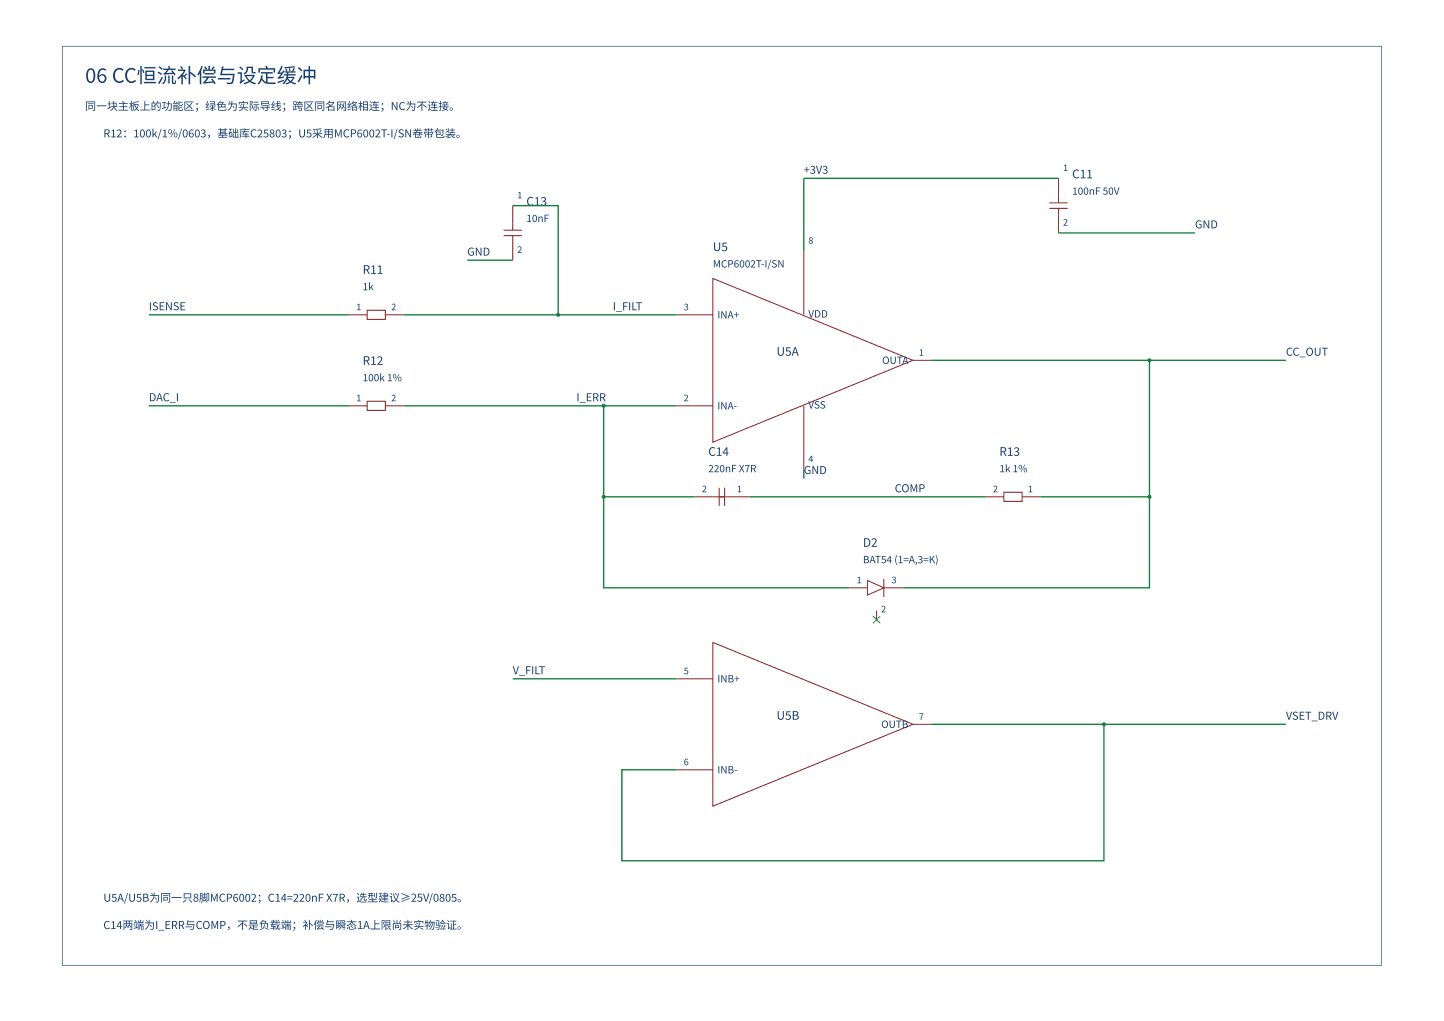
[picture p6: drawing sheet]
<svg xmlns="http://www.w3.org/2000/svg" width="420mm" height="297mm" viewBox="0 0 420 297" stroke-linecap="round" stroke-linejoin="round" font-family="sans-serif">
<path d="M18.2 13.5h383.8v267.3h-383.8z" fill="none" stroke="#6b879c" stroke-width=".29"/>
<g fill="none" stroke="#8b2323" stroke-width=".29">
<path d="M149.2 59.8v7.2M146.5 67h5.3M146.5 68.6h5.3M149.2 68.6v7.1M233.9 73.1v18.5M101.6 91.6h5.2M106.8 90.3h5.3v2.6h-5.3zM112.1 91.6h5.3M196.8 91.6h10.6M207.4 81l58.3 23.8-58.3 23.8zM196.8 118.1h10.6M233.9 118.1v18.5"/>
<path d="M265.7 104.8h5.3M196.8 197.5h10.6M207.4 186.9l58.3 23.8-58.3 23.8zM265.7 210.7h5.3M196.8 223.9h10.6"/>
</g>
<path d="M149.2 59.8h13.2v31.8M136 75.7h13.2M43.3 91.6h58.3M117.4 91.6h79.4" fill="none" stroke="#14803c" stroke-width=".4"/>
<circle cx="162.4" cy="91.6" r=".58" fill="#14803c"/>
<path d="M101.6 118.1h5.2M106.8 116.7h5.3v2.7h-5.3zM112.1 118.1h5.3M202.1 144.5h15.9M209.3 141.9v5.3M210.9 141.9v5.3M286.8 144.5h5.3M292.1 143.2h5.3v2.6h-5.3zM297.4 144.5h5.3" fill="none" stroke="#8b2323" stroke-width=".29"/>
<path d="M43.3 118.1h58.3M117.4 118.1h79.4M175.7 118.1v26.4h26.4M271 104.8h103.2M334.5 104.8v39.7h-31.8M218 144.5h68.8" fill="none" stroke="#14803c" stroke-width=".4"/>
<g fill="#14803c">
<circle cx="175.7" cy="118.1" r=".58"/>
<circle cx="334.5" cy="104.8" r=".58"/>
</g>
<path d="M247.1 171h5.3M252.4 168.9l4.8 2.1-4.8 2.1zM255.1 177.6v2.7M257.2 171h5.8M257.2 168.3v5.3" fill="none" stroke="#8b2323" stroke-width=".29"/>
<path d="M254 179.2l2.1 2.1M256.1 179.2l-2.1 2.1" fill="none" stroke="#3a3" stroke-width=".29"/>
<path d="M175.7 144.5v26.5h71.4M334.5 144.5v26.5h-71.5" fill="none" stroke="#14803c" stroke-width=".4"/>
<g fill="#14803c">
<circle cx="175.7" cy="144.5" r=".58"/>
<circle cx="334.5" cy="144.5" r=".58"/>
</g>
<path d="M308 51.9h-74.1v21.2M308 67.8h39.7M233.9 136.6v2.6M149.2 197.5h47.6M271 210.7h103.2M321.3 210.7v39.7h-140.3v-26.5h15.8" fill="none" stroke="#14803c" stroke-width=".4"/>
<path d="M305.4 59h5.3M308 51.9v7.1M305.4 60.6h5.3M308 60.6v7.2" fill="none" stroke="#8b2323" stroke-width=".29"/>
<circle cx="321.3" cy="210.7" r=".58" fill="#14803c"/>
<text font-size="5.8" fill="#173d70" x="24.8" y="24.1">06 CC恒流补偿与设定缓冲</text>
<g font-size="3.4" fill="#173d70">
<text x="312" y="51.9">C11</text>
<text x="153.2" y="59.8">C13</text>
<text x="207.4" y="73">U5</text>
<text x="105.5" y="79.7">R11</text>
<text x="105.5" y="106.1">R12</text>
<text x="226" y="103.5">U5A</text>
<text x="206.1" y="132.6">C14</text>
<text x="290.8" y="132.6">R13</text>
<text x="251.1" y="159.1">D2</text>
<text x="226" y="209.4">U5B</text>
</g>
<g font-size="3.2" fill="#173d70">
<text x="24.8" y="32">同一块主板上的功能区；绿色为实际导线；跨区同名网 络相连；NC为不连接。</text>
<text x="30.1" y="40">R12：100k/1%/0603，基础库C25803；U5采用MCP6002T-I/SN卷带包装。</text>
<text x="233.9" y="50.6">+3V3</text>
<text x="347.7" y="66.4">GND</text>
<text x="136" y="74.4">GND</text>
<text x="43.3" y="90.3">ISENSE</text>
<text x="178.3" y="90.3">I_FILT</text>
<text x="374.2" y="103.5">CC_OUT</text>
<text x="43.3" y="116.7">DAC_I</text>
<text x="167.7" y="116.7">I_ERR</text>
<text x="233.9" y="137.9">GND</text>
<text x="260.4" y="143.2">COMP</text>
<text x="149.2" y="196.1">V_FILT</text>
<text x="374.2" y="209.4">VSET_DRV</text>
<text x="30.1" y="262.3">U5A/U5B为同一只8脚MCP6002；C14=220nF X7R，选型建议≥25V/0805。</text>
<text x="30.1" y="270.3">C14两端为I_ERR与COMP，不是负载端；补偿与瞬态1A上限尚未实物验证。</text>
</g>
<g font-size="2.9" fill="#173d70">
<text x="312" y="56.6">100nF 50V</text>
<text x="153.2" y="64.6">10nF</text>
<text x="207.4" y="77.8">MCP6002T-I/SN</text>
<text x="105.5" y="84.4">1k</text>
<text x="208.8" y="92.6">INA+</text>
<text x="235.2" y="92.4">VDD</text>
<text x="256.7" y="105.9">OUTA</text>
<text x="105.5" y="110.9">100k 1%</text>
<text x="208.8" y="119.1">INA-</text>
<text x="235.2" y="118.8">VSS</text>
<text x="206.1" y="137.4">220nF X7R</text>
<text x="290.8" y="137.4">1k 1%</text>
<text x="251.1" y="163.8">BAT54 (1=A,3=K)</text>
<text x="208.8" y="198.5">INB+</text>
<text x="256.4" y="211.8">OUTB</text>
<text x="208.8" y="225">INB-</text>
</g>
<g font-size="2.6" fill="#173d70">
<text x="309.3" y="49.8">1</text>
<text x="150.5" y="57.7">1</text>
<text x="309.3" y="65.6">2</text>
<text x="235.2" y="70.9">8</text>
<text x="150.5" y="73.6">2</text>
<text x="103.7" y="90.3">1</text>
<text x="113.8" y="90.3">2</text>
<text x="199" y="90.3">3</text>
<text x="267.4" y="103.5">1</text>
<text x="103.7" y="116.7">1</text>
<text x="113.8" y="116.7">2</text>
<text x="199" y="116.7">2</text>
<text x="235.2" y="134.5">4</text>
<text x="204.3" y="143.2">2</text>
<text x="214.4" y="143.2">1</text>
<text x="289" y="143.2">2</text>
<text x="299.1" y="143.2">1</text>
<text x="249.3" y="169.7">1</text>
<text x="259.4" y="169.7">3</text>
<text x="256.4" y="178.1">2</text>
<text x="199" y="196.1">5</text>
<text x="267.4" y="209.4">7</text>
<text x="199" y="222.6">6</text>
</g>
</svg>
